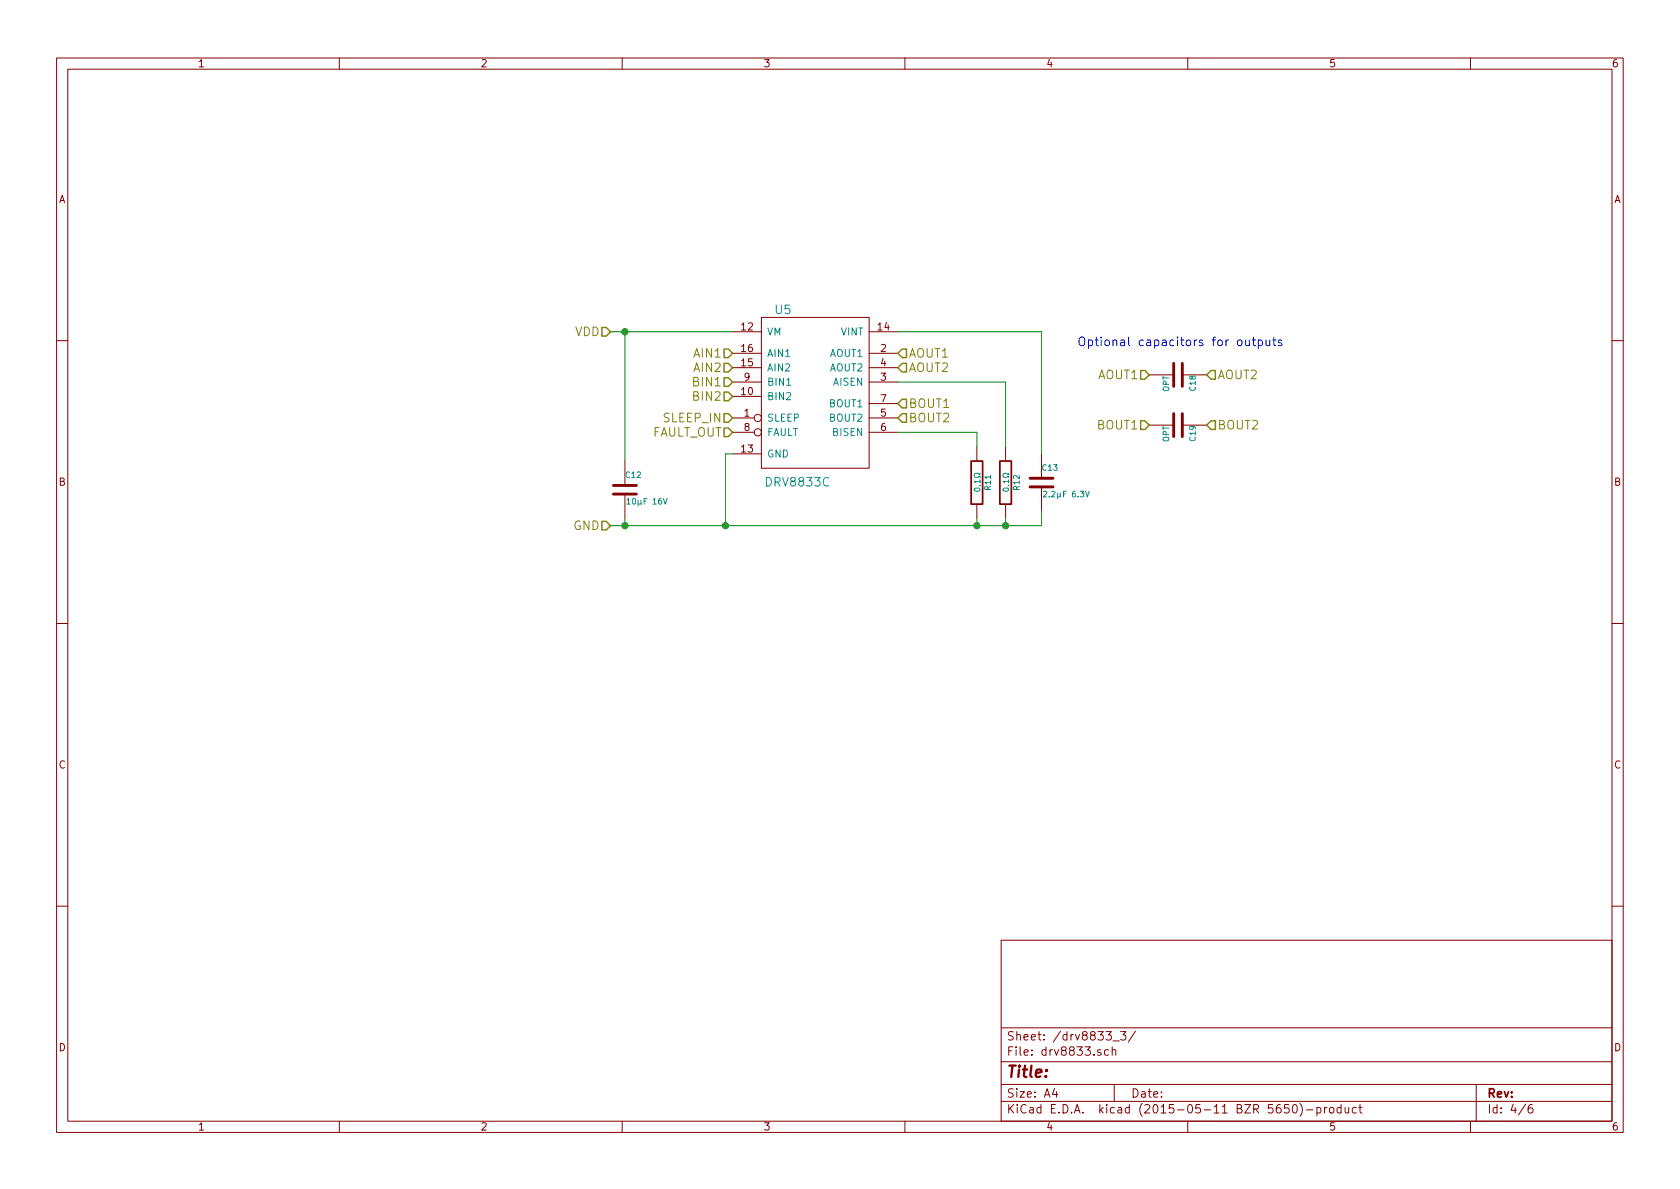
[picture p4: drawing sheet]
<svg xmlns="http://www.w3.org/2000/svg" width="297mm" height="210mm" viewBox="0 0 297 210" stroke-linecap="round" stroke-linejoin="round" font-family="sans-serif">
<g fill="none" stroke="#840000" stroke-width=".18">
<path d="M10 10.3h277v189.9h-277zM12 12.2h273v186.1h-273zM60 10.3v1.9M110 10.3v1.9M160 10.3v1.9M210 10.3v1.9M260 10.3v1.9M129.5 58.7h5.1M134.6 56.1h19.1v26.7h-19.1zM153.7 58.7h5M10 60.2h2M129.5 73.9h3.8"/>
<path d="M129.5 62.5h5.1M129.5 67.6h5.1M129.5 65h5.1M129.5 76.4h3.8M129.5 70.1h5.1M153.7 73.9h5M153.7 62.5h5M153.7 67.6h5M153.7 65h5M153.7 76.4h5M153.7 71.4h5M172.7 79v2.5"/>
<path d="M177.8 79v2.5M203.2 75.2h4.3M203.2 66.3h4.3M209 75.2h4.4M209 66.3h4.4M285 60.2h2M110.5 81.5v4.3M110.5 87.4v4.3M129.5 80.3h5.1M172.7 89.1v2.6M177.8 89.1v2.6M184.1 80.3v4.3"/>
<path d="M184.1 86.1v4.3M10 110.3h2M285 110.3h2M10 160.2h2M177 166.3h108v32h-108zM285 160.2h2M60 198.3v1.9M110 198.3v1.9M160 198.3v1.9M177 194.8h108M177 191.8h108M177 187.8h108"/>
<path d="M177 181.8h108M186.4 192.5l-.3 1h.9M186.8 193v1M194.6 185.7a.37 .37 0 0 0-.5 .1v.2l.5 .2 .1 .1-.2 .3-.4-.1M195.6 182.4h.9l-.5 .6 .4 .1v.7l-.2 .1-.6-.1M196 185.7l-.4-.1-.3 .3 .1 .6 .2 .1 .4-.1M196.6 185.7l.2-.1 .4 .1 .1 .9M196.6 185.1v1.5M196.8 184.1h1.1M197 191.8v3M198.1 182.4h1l-.5 .6 .4 .1v.7l-.2 .1-.7-.1M200.8 182.3l-1.3 2"/>
<path d="M210 198.3v1.9M227.9 195.3h-.7l-.1 .7 .2-.1 .5 .1 .1 .2v.5l-.2 .1-.6-.1M228.7 195.4l.2-.1a.81 .81 0 0 1 .5 .6 .81 .81 0 0 1-.2 .8l-.2 .1a.8 .8 0 0 1-.6-.6 .8 .8 0 0 1 .3-.8zM229.8 195.1a1.71 1.71 0 0 1 0 2.3M231 196.3h1.1M232.8 195.9l.5-.1 .3 .3-.2 .6h-.6M232.8 195.8v1.5M234.2 195.8v1M234.6 195.8l-.4 .3M235.1 196l.2-.2 .5 .2v.5l-.1 .2-.4 .1-.2-.1zM237.1 195.9l-.4-.1-.3 .3 .1 .6 .2 .1 .4-.1M237.1 195.3v1.5"/>
<path d="M237.8 195.8l.1 .9 .4 .1 .2-.1M238.5 195.8v1M239.8 195.9l-.4-.1-.3 .3 .1 .6 .2 .1 .4-.1M240.3 195.8h.5M240.5 195.3v1.3l.3 .2M260 198.3v1.9M261 191.8v6.5M269.7 195.2l-1.2 2M270.9 195.3a.59 .59 0 0 0-.7 .7l.1 .7 .2 .1 .5-.1v-.5l-.1-.2-.4-.1-.3 .3"/>
<circle cx="134" cy="76.4" r=".63"/>
<circle cx="134" cy="73.9" r=".63"/>
</g>
<path d="M171.7 81.5h2v7.6h-2zM176.8 81.5h2v7.6h-2z" fill="none" stroke="#840000" stroke-width=".3"/>
<path d="M110.8 88.4l.3-.3v1M110.8 89.1h.6M117.3 88.1l.3 1 .4-1M172.3 86.4a.62 .62 0 0 1 1 .2 .59 .59 0 0 1-1-.1zM173.3 83.7v.2h-.2a.42 .42 0 0 0-.7-.2 .42 .42 0 0 0 0 .7h.4l.5-.2v.2M177.4 86.4a.62 .62 0 0 1 1 .2 .59 .59 0 0 1-1.1-.1zM178.4 83.7v.2h-.2a.42 .42 0 0 0-.7-.2 .42 .42 0 0 0 0 .7h.4l.5-.2v.2M184.5 87l.4-.1 .2 .3-.6 .7h.6M191.9 86.9l.4 1 .3-1" fill="none" stroke="#008484" stroke-width=".18"/>
<path d="M207.5 64.3v4M207.5 73.1v4.1M209 64.3v4M209 73.1v4.1M108.5 87.4h4M108.5 85.8h4M182.1 86.1h4.1M182.1 84.6h4.1" fill="none" stroke="#840000" stroke-width=".51"/>
<path d="M107.9 58.7h21.6M110.5 58.7v22.8M158.7 58.7h25.4v21.6M158.7 76.4h14v2.6M158.7 67.6h19.1v11.4M110.5 91.7v1.3M129.5 80.3h-1.2v12.7M172.7 91.7v1.3M177.8 91.7v1.3M184.1 90.4v2.6h-76.2" fill="none" stroke="#008400" stroke-width=".18"/>
<g fill="#008400" stroke="#008400" stroke-width=".25">
<circle cx="128.3" cy="93" r=".51"/>
<circle cx="172.7" cy="93" r=".51"/>
<circle cx="177.8" cy="93" r=".51"/>
<circle cx="110.5" cy="58.7" r=".51"/>
<circle cx="110.5" cy="93" r=".51"/>
</g>
<g fill="none" stroke="#848400" stroke-width=".25">
<path d="M106.4 57.9h.8l.7 .8-.7 .7h-.8zM128 61.7h.8l.7 .8-.7 .7h-.8zM128 64.3h.8l.7 .7-.7 .8h-.8zM128 66.8h.8l.7 .8-.7 .7h-.8zM128 69.3h.8l.7 .8-.7 .8h-.8zM128 73.1h.8l.7 .8-.7 .8h-.8zM128 75.7h.8l.7 .7-.7 .8h-.8zM159.5 61.7h.8v1.5h-.8l-.8-.7zM159.5 64.3h.8v1.5h-.8l-.8-.8zM159.5 70.6h.8v1.5h-.8l-.8-.7zM159.5 73.1h.8v1.6h-.8l-.8-.8zM201.7 65.5h.7l.8 .8-.8 .8h-.7z"/>
<path d="M201.7 74.4h.7l.8 .8-.8 .7h-.7zM214.1 65.5h.8v1.6h-.8l-.7-.8zM214.1 74.4h.8v1.5h-.8l-.7-.7zM106.4 92.2h.8l.7 .8-.7 .7h-.8z"/>
</g>
<path d="M221.6 59.6v1.3l.4 .2M225.2 59.6v1.3l.4 .2M220.2 60.1v.8a.38 .38 0 0 0 .7 .1M220.9 60.1v1M221.4 60.1h.6M222.5 60.2a.48 .48 0 0 1 .6 .1v.7a.48 .48 0 0 1-.6 .1M222.5 60.1v1.5M223.9 60.1v.8a.38 .38 0 0 0 .6 .1M224.5 60.1v1M225 60.1h.6M226.6 60.2l-.4-.1-.2 .2 .1 .2 .5 .2v.4h-.6" fill="none" stroke="#0000c2" stroke-width=".18"/>
<text font-size="2.8" fill="#840000" x="178" y="190.5">Title:</text>
<g font-size="2.1" fill="#848400">
<text x="101.5" y="59.4">VDD</text>
<text x="122.8" y="63.2">AIN1</text>
<text x="122.8" y="65.8">AIN2</text>
<text x="160.7" y="63.2">AOUT1</text>
<text x="160.7" y="65.8">AOUT2</text>
<text x="122.8" y="68.3">BIN1</text>
<text x="122.8" y="70.9">BIN2</text>
<text x="194.1" y="67.1">AOUT1</text>
<text x="215.3" y="67.1">AOUT2</text>
<text x="115" y="77.2">FAULT_OUT</text>
<text x="117.3" y="74.7">SLEEP_IN</text>
<text x="160.7" y="72.1">BOUT1</text>
<text x="160.7" y="74.7">BOUT2</text>
<text x="194.1" y="75.9">BOUT1</text>
<text x="215.3" y="75.9">BOUT2</text>
<text x="101.3" y="93.7">GND</text>
</g>
<g font-size="2.1" fill="#008484">
<text x="137.1" y="55.5">U5</text>
<text x="135.6" y="86">DRV8833C</text>
</g>
<text font-size="2.1" fill="#0000c2" x="190.5" y="61.2">Optional capacitors for outputs</text>
<g font-size="2.1" fill="#840000">
<text x="178" y="184">Sheet: /drv8833_3/</text>
<text x="178" y="186.7">File: drv8833.sch</text>
<text x="178" y="196.9">KiCad E.D.A. kicad (2015-05-11 BZR 5650)-product</text>
<text x="178" y="194.1">Size: A4</text>
<text x="200" y="194.1">Date:</text>
<text x="263" y="194.1">Rev:</text>
<text x="263" y="196.9">Id: 4/6</text>
</g>
<g font-size="1.8" fill="#840000">
<text x="35" y="11.9">1</text>
<text x="85" y="11.9">2</text>
<text x="135" y="11.9">3</text>
<text x="185" y="11.9">4</text>
<text x="235" y="11.9">5</text>
<text x="285" y="11.9">6</text>
<text x="10.4" y="35.9">A</text>
<text x="285.4" y="35.9">A</text>
<text x="131.1" y="58.4">12</text>
<text x="155.2" y="58.4">14</text>
<text x="131.1" y="64.8">15</text>
<text x="131.1" y="62.2">16</text>
<text x="155.7" y="62.2">2</text>
<text x="155.7" y="64.8">4</text>
<text x="131.1" y="69.8">10</text>
<text x="131.6" y="67.3">9</text>
<text x="155.7" y="67.3">3</text>
<text x="155.7" y="71.1">7</text>
<text x="131.6" y="73.7">1</text>
<text x="131.6" y="76.2">8</text>
<text x="155.7" y="73.7">5</text>
<text x="155.7" y="76.2">6</text>
<text x="131.1" y="80">13</text>
<text x="10.4" y="85.9">B</text>
<text x="285.4" y="85.9">B</text>
<text x="10.4" y="135.9">C</text>
<text x="285.4" y="135.9">C</text>
<text x="10.4" y="185.9">D</text>
<text x="285.4" y="185.9">D</text>
<text x="35" y="199.9">1</text>
<text x="85" y="199.9">2</text>
<text x="135" y="199.9">3</text>
<text x="185" y="199.9">4</text>
<text x="235" y="199.9">5</text>
<text x="285" y="199.9">6</text>
</g>
<g font-size="1.8" fill="#008484">
<text x="135.6" y="59.3">VM</text>
<text x="148.6" y="59.3">VINT</text>
<text x="135.6" y="65.7">AIN2</text>
<text x="135.6" y="63.1">AIN1</text>
<text x="146.7" y="63.1">AOUT1</text>
<text x="146.7" y="65.7">AOUT2</text>
<text x="135.6" y="68.2">BIN1</text>
<text x="135.6" y="70.7">BIN2</text>
<text x="147.2" y="68.2">AISEN</text>
<text x="135.6" y="74.5">SLEEP</text>
<text x="135.6" y="77.1">FAULT</text>
<text x="146.7" y="74.5">BOUT2</text>
<text x="146.7" y="72">BOUT1</text>
<text x="147.2" y="77.1">BISEN</text>
<text x="135.6" y="80.9">GND</text>
</g>
<g font-size="1.4" fill="#008484">
<text x="206.7" y="69.3" transform="rotate(-90 206.7 69.3)">OPT</text>
<text x="211.4" y="69.1" transform="rotate(-90 211.4 69.1)">C18</text>
<text x="211.4" y="77.9" transform="rotate(-90 211.4 77.9)">C19</text>
<text x="184.3" y="83.2">C13</text>
<text x="206.7" y="78.2" transform="rotate(-90 206.7 78.2)">OPT</text>
<text x="110.7" y="84.5">C12</text>
<text x="111.3" y="89.2">10µF 16V</text>
<text x="173.3" y="86.3" transform="rotate(-90 173.3 86.3)">0.1</text>
<text x="175.2" y="86.6" transform="rotate(-90 175.2 86.6)">R11</text>
<text x="178.4" y="86.3" transform="rotate(-90 178.4 86.3)">0.1</text>
<text x="180.3" y="86.6" transform="rotate(-90 180.3 86.6)">R12</text>
<text x="185" y="87.9">2.2µF 6.3V</text>
</g>
</svg>
